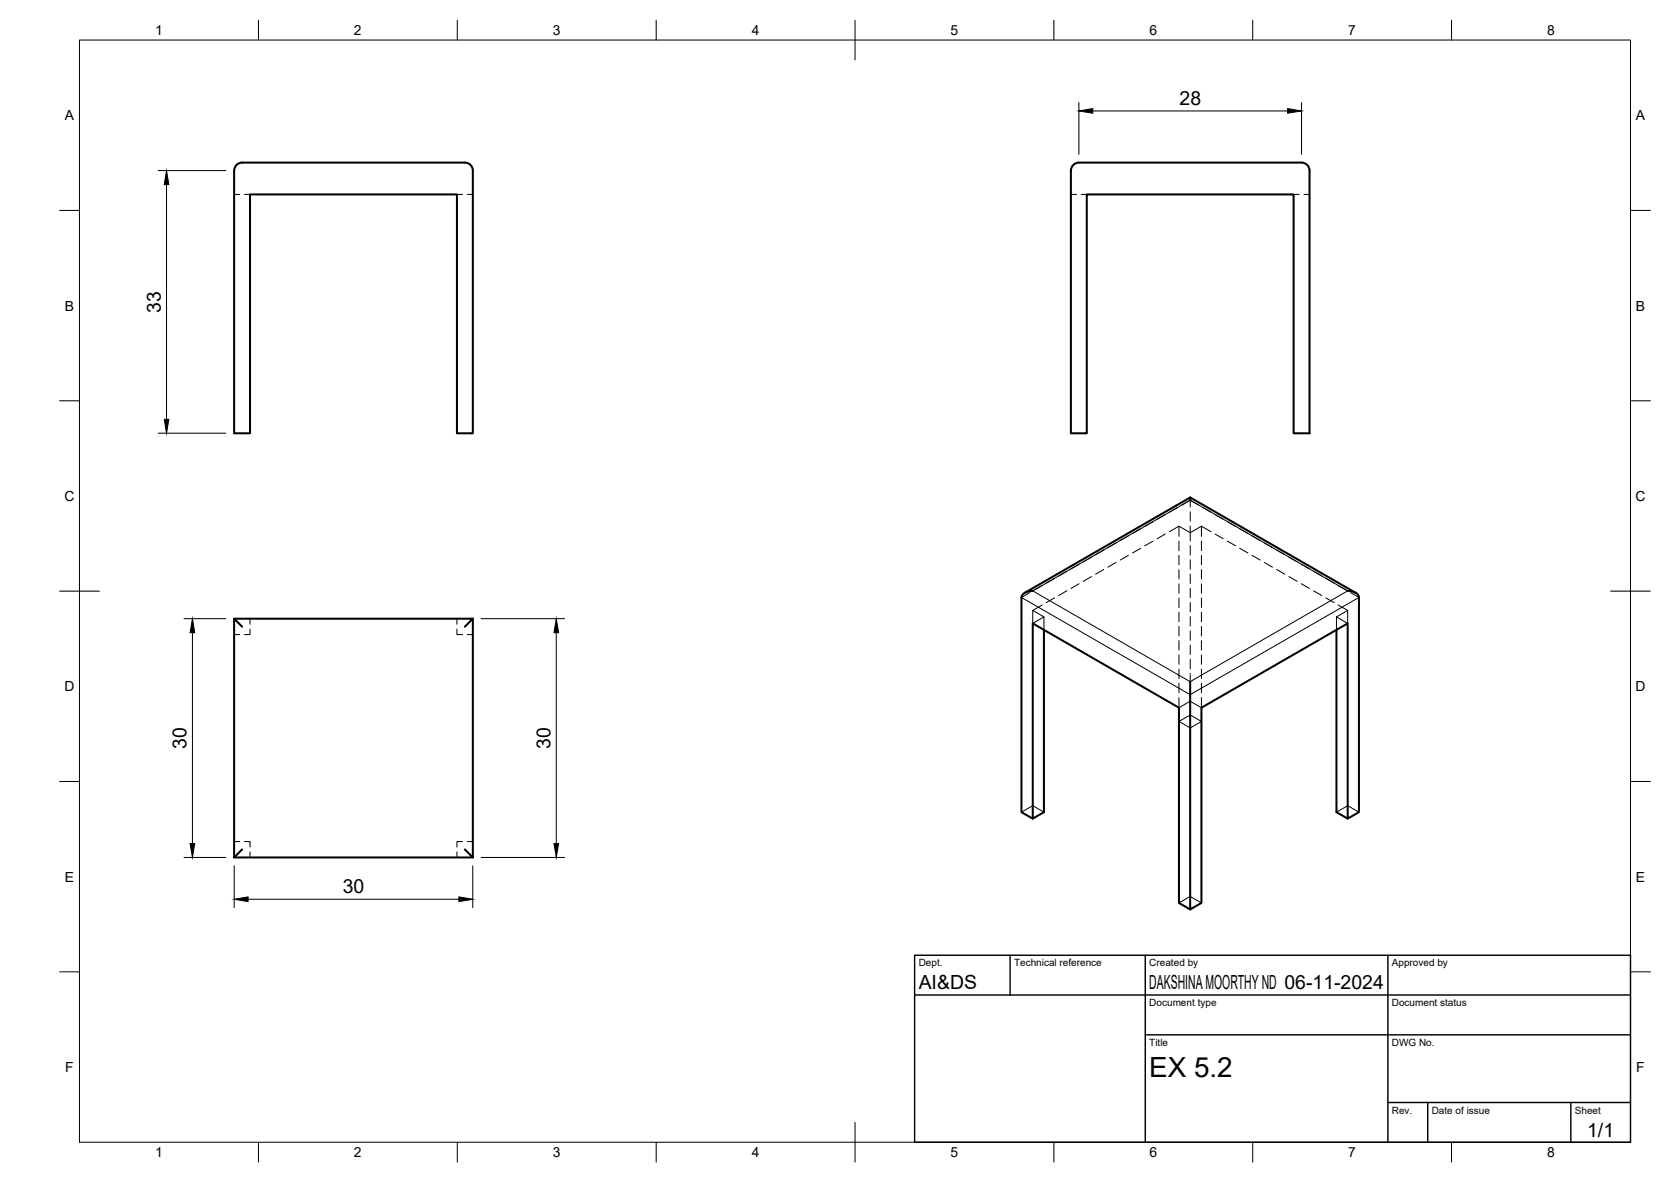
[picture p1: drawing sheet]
<svg xmlns="http://www.w3.org/2000/svg" width="420mm" height="297mm" viewBox="0 0 420 297" stroke-linecap="round" stroke-linejoin="round" font-family="sans-serif">
<!-- layer: Visible -->
<g fill="none" stroke="#000" stroke-width=".51">
<path d="M60.9 40.9h56M60.9 40.9a2 2 0 0 0-2 2M116.9 40.9a2 2 0 0 1 2 2v66h-4v-60h-52v60h-4v-66M271.3 40.9h56a2 2 0 0 1 2 2v66h-4v-60h-52v60h-4v-66M271.3 40.9a2 2 0 0 0-2 2M299.3 125v.7M58.9 155.5h60l-2 2M60.9 157.5l-2-2v60l2-2M118.9 155.5v60l-2-2M256.8 150.1v54l2.9 1.6v-49l36.7 21.1v49.1l2.9 1.6M257.7 149l41.6-24 41.6 24M259.7 148.5a2.49 2.49 0 0 0-2.8 1.6"/>
<path d="M262.5 158.3v45.8l-2.8 1.6M336 158.3v45.8l2.9 1.6M338.9 148.5a2.49 2.49 0 0 1 2.8 1.6M341.7 150.1v54l-2.8 1.6v-49l-36.8 21.1v49.1l-2.8 1.6v-57.2M58.9 215.5h60"/>
</g>
<!-- layer: Hidden -->
<g fill="none" stroke="#000" stroke-width=".25">
<path d="M58.9 48.9h1.4M61.5 48.9h1.4M114.9 48.9h1.4M117.5 48.9h1.4M269.3 48.9h1.4M271.9 48.9h1.4M325.3 48.9h1.4M327.9 48.9h1.4M283.7 139.6l-2 1.1M286.8 137.8l-2 1.2M289.9 136l-2.1 1.2M293 134.2l-2 1.2"/>
<path d="M294 133.6l2.4-1.4 2.9 1.7 2.8-1.7 2.4 1.4M296.4 132.2v2.6M296.4 136v2.4M296.4 139.6v2.4M299.3 125.7h.1M299.3 125.7v1.7M299.3 128.6v2.4M299.3 132.2v3.7M299.3 137.1v2.4M302.1 132.2v2.6M302.1 136v2.4M302.1 139.6v2.4"/>
<path d="M305.5 134.2l2.1 1.2M308.6 136l2.1 1.2M311.7 137.8l2.1 1.2M314.8 139.6l2.1 1.1M58.9 159.5h1.4M62.9 158.1v1.4h-1.4M62.9 155.5v1.4M114.9 158.1v1.4h1.4M114.9 155.5v1.4M117.5 159.5h1.4M262.1 152l-2.4 1.4 2.8 1.6-2.8 1.7v-3.3M262.5 155v3.3"/>
<path d="M265.2 150.2l-2.1 1.2M268.2 148.5l-2 1.2M271.3 146.7l-2 1.2M274.4 144.9l-2 1.2M277.5 143.1l-2 1.2M280.6 141.3l-2 1.2M296.4 143.1v2.4M296.4 146.7v2.4M296.4 150.3v2.4M296.4 153.8v2.4M296.4 157.4v2.4M299.3 140.7v2.4"/>
<path d="M299.3 144.3v2.3M299.3 147.8v2.4M299.3 151.4v2.4M299.3 155v2.3M299.3 158.5v2.4M302.1 143.1v2.4M302.1 146.7v2.4M302.1 150.3v2.4M302.1 153.8v2.4M302.1 157.4v2.4M317.9 141.3l2.1 1.2M321 143.1l2.1 1.2"/>
<path d="M324.1 144.9l2.1 1.2M327.2 146.7l2 1.2M330.3 148.5l2 1.2M333.4 150.2l2 1.2M336 155l2.9-1.6v3.3zM336 155v3.3M336.5 152l2.4 1.4M296.4 175.3v2.5l2.9-1.6 2.8 1.6v-2.5M296.4 161v2.4M296.4 164.6v2.3M296.4 168.1v2.4M296.4 171.7v2.4"/>
<path d="M299.3 162.1v2.4M299.3 165.7v2.4M299.3 169.3v2M302.1 161v2.4M302.1 164.6v2.3M302.1 168.1v2.4M302.1 171.7v2.4M296.4 181.3l2.9-1.6 2.8 1.6-2.8 1.6zM58.9 211.5h1.4M61.5 211.5h1.4v1.4M62.9 214.1v1.4M114.9 214.1v1.4"/>
<path d="M116.3 211.5h-1.4v1.4M117.5 211.5h1.4M256.8 204.1l2.9-1.6 2.8 1.6M336 204.1l2.9-1.6 2.8 1.6M296.4 226.9l2.9-1.6 2.8 1.6"/>
</g>
<!-- layer: Visible Narrow -->
<path d="M256.8 150.1l42.5 24.5 42.4-24.5M259.7 148.5l39.6-22.8 39.6 22.8-39.6 22.8z" fill="none" stroke="#000" stroke-width=".25"/>
<!-- layer: Hidden Narrow -->
<g fill="none" stroke="#000" stroke-width=".25">
<path d="M277.5 138.2l-2 1.2M280.6 136.4l-2 1.2M283.7 134.6l-2 1.2M286.8 132.9l-2 1.2M289.9 131.1l-2.1 1.2M293 129.3l-2 1.2M296.1 127.5l-2.1 1.2M297.1 126.9l2.2-1.2 2.1 1.2M302.4 127.5l2.1 1.2M305.5 129.3l2.1 1.2M308.6 131.1l2.1 1.2M311.7 132.9l2.1 1.2"/>
<path d="M314.8 134.6l2.1 1.2M317.9 136.4l2.1 1.2M321 138.2l2.1 1.2M259 148.9l-2.2 1.2M262.1 147.1l-2.1 1.2M265.2 145.3l-2.1 1.2M268.2 143.6l-2 1.1M271.3 141.8l-2 1.2M274.4 140l-2 1.2M324.1 140l2.1 1.2M327.2 141.8l2 1.2M330.3 143.6l2 1.1"/>
<path d="M333.4 145.3l2 1.2M336.5 147.1l2 1.2M339.6 148.9l2.1 1.2"/>
</g>
<!-- layer: BORDER -->
<g fill="none" stroke="#000" stroke-width=".25">
<path d="M20 10.1h390v276.9h-390zM65 5.1v5M115 5.1v5M165 5.1v5M215 5.1v10M265 5.1v5M315 5.1v5M365 5.1v5M15 52.9h5M410 52.9h5M15 100.7h5M410 100.7h5"/>
<path d="M15 148.6h10M405 148.6h10M15 196.4h5M410 196.4h5M15 244.2h5M410 244.2h5M65 287v5M115 287v5M165 287v5M215 282.1v9.9M265 287v5M315 287v5"/>
<path d="M365 287v5"/>
</g>
<!-- layer: TITLEBLOCK -->
<path d="M230 240.1h180v46.9h-180zM230 250h180M254 240.1v9.9M288 240.1v46.9M349 240.1v46.9M288 260.1h122M349 277.1h61M359 277.1v9.9M395 277.1v9.9" fill="none" stroke="#000" stroke-width=".36"/>
<!-- layer: FD_Dimensions -->
<g fill="none" stroke="#000" stroke-width=".25">
<path d="M271.3 25.8v13M274.8 27.9h49M327.3 25.8v13M39.8 42.9h17M41.9 46.4v59M39.8 108.9h17M46.3 155.5h10.5M48.4 159v53M121 155.5h21M139.9 159v53M46.3 215.5h10.5M58.9 217.6v10.5"/>
<path d="M118.9 217.6v10.5M121 215.5h21M62.4 226h53"/>
</g>
<path d="M271.3 27.9l3.5-.6v1.2zM323.8 27.3l3.5 .6-3.5 .6zM41.9 42.9l.6 3.5h-1.2zM41.3 105.4h1.2l-.6 3.5zM48.4 155.5l.6 3.5h-1.2zM139.9 155.5l.6 3.5h-1.2zM47.8 212h1.2l-.6 3.5zM139.3 212h1.2l-.6 3.5zM58.9 226l3.5-.6v1.2zM115.4 225.4l3.5 .6-3.5 .6z" fill="#000" stroke="#000" stroke-width=".25"/>
<text font-size="7" x="289" y="270.6">EX 5.2</text>
<g font-size="4.9">
<text x="296.6" y="26.4">28</text>
<text x="40.4" y="78.6" transform="rotate(-90 40.4 78.6)">33</text>
<text x="46.9" y="188.2" transform="rotate(-90 46.9 188.2)">30</text>
<text x="138.4" y="188.2" transform="rotate(-90 138.4 188.2)">30</text>
<text x="86.2" y="224.5">30</text>
<text x="231" y="248.5">AI&amp;DS</text>
<text x="289" y="248.5">DAKSHINA MOORTHY ND 06-11-2024</text>
<text x="399.1" y="285.7">1/1</text>
</g>
<g font-size="3.5">
<text x="39" y="8.8">1</text>
<text x="89" y="8.8">2</text>
<text x="139" y="8.8">3</text>
<text x="189" y="8.8">4</text>
<text x="239" y="8.8">5</text>
<text x="289" y="8.8">6</text>
<text x="339" y="8.8">7</text>
<text x="389" y="8.8">8</text>
<text x="16.3" y="30.2">A</text>
<text x="411.3" y="30.2">A</text>
<text x="16.3" y="78">B</text>
<text x="411.3" y="78">B</text>
<text x="16.2" y="125.9">C</text>
<text x="411.2" y="125.9">C</text>
<text x="16.2" y="173.7">D</text>
<text x="411.2" y="173.7">D</text>
<text x="16.3" y="221.6">E</text>
<text x="411.3" y="221.6">E</text>
<text x="16.4" y="269.4">F</text>
<text x="411.4" y="269.4">F</text>
<text x="39" y="290.8">1</text>
<text x="89" y="290.8">2</text>
<text x="139" y="290.8">3</text>
<text x="189" y="290.8">4</text>
<text x="239" y="290.8">5</text>
<text x="289" y="290.8">6</text>
<text x="339" y="290.8">7</text>
<text x="389" y="290.8">8</text>
</g>
<g font-size="2.5">
<text x="231" y="242.9">Dept.</text>
<text x="255" y="242.9">Technical reference</text>
<text x="289" y="242.9">Created by</text>
<text x="350" y="242.9">Approved by</text>
<text x="289" y="252.8">Document type</text>
<text x="350" y="252.8">Document status</text>
<text x="289" y="262.9">Title</text>
<text x="350" y="262.9">DWG No.</text>
<text x="350" y="279.9">Rev.</text>
<text x="360" y="279.9">Date of issue</text>
<text x="396" y="279.9">Sheet</text>
</g>
</svg>
